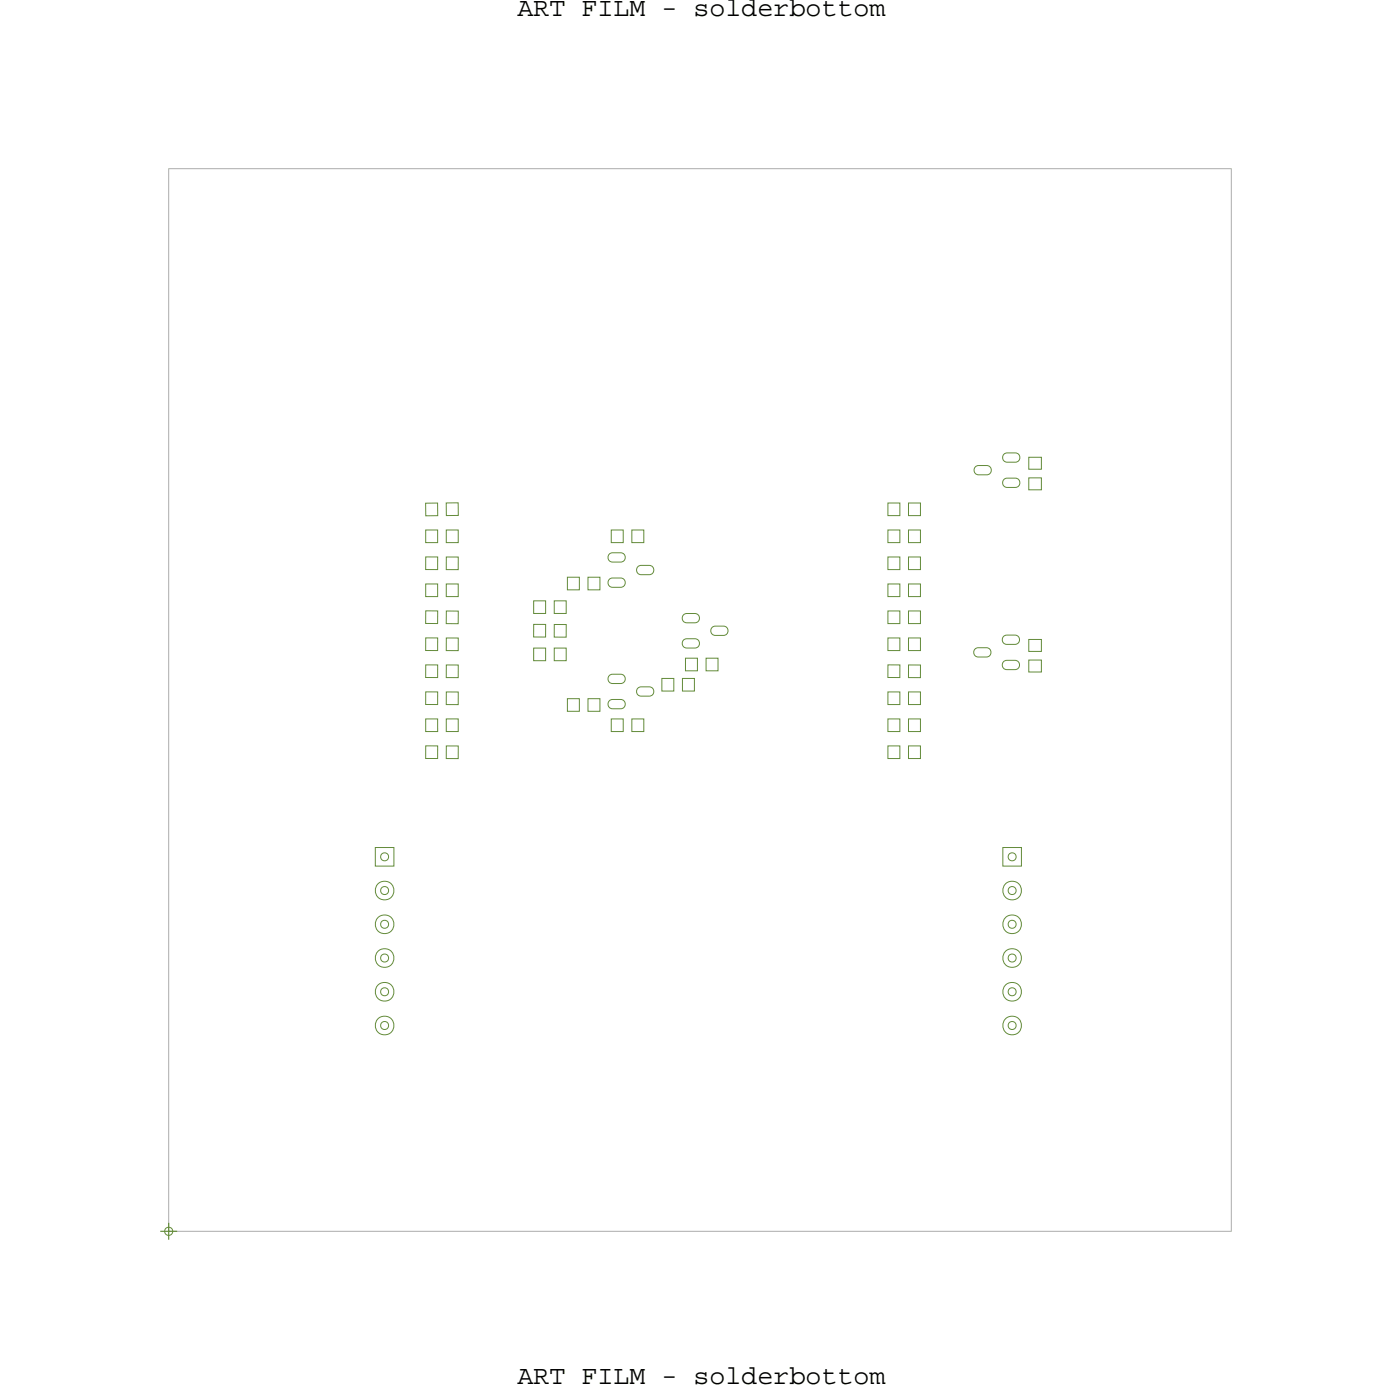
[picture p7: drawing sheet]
<svg xmlns="http://www.w3.org/2000/svg" width="105mm" height="105mm" viewBox="0 0 105 105" stroke-linecap="round" stroke-linejoin="round" font-family="sans-serif">
<!-- layer: Board Outline -->
<path d="M12.7 12.7h80v80h-80z" fill="none" stroke="#acacac" stroke-width=".08"/>
<!-- layer: Nets -->
<g fill="none" stroke="#638b3a" stroke-width=".08">
<path d="M32 37.9h.9l.1 .9h-.9zM32 39.9h.9v1h-.9zM33.6 37.9h.9v.9h-.9zM33.6 39.9h.9v1h-.9zM46 39.9h.9v1h-.9zM47.6 39.9h.9v1h-.9zM66.8 37.9h.9v.9h-.9zM66.8 39.9h.9v1h-.9zM68.4 37.9h.9v.9h-.9zM68.4 39.9h.9v1h-.9zM73.4 35.2l.3-.2h.6l.2 .2 .1 .2-.1 .2-.2 .1h-.6l-.3-.1-.1-.2zM75.6 34.2l.2-.1h.6l.3 .1 .1 .2-.1 .3-.3 .1h-.6l-.2-.1-.1-.3z"/>
<path d="M75.6 36.1l.2-.1h.6l.3 .1 .1 .2-.1 .3-.3 .1h-.6l-.2-.1-.1-.3zM77.5 34.4h.9v.9h-.9zM77.5 36h.9v.9h-.9zM32 54.1h.9v1h-.9zM32 44h.9v.9h-.9zM32.1 41.9h.9l-.1 1h-.9zM32.1 48h.9l-.1 1h-.9zM32.1 52.1h.9l-.1 .9h-.9zM32.1 56.2h.9l-.1 .9h-.9zM32.1 50.1h.9l-.1 .9h-.9zM32.1 46h.9l-.1 .9h-.9zM33.6 54.1h.9v1h-.9z"/>
<path d="M33.6 44h.9v.9h-.9zM33.6 41.9h.9v1h-.9zM33.6 50.1h.9v.9h-.9zM33.6 48h.9v1h-.9zM33.6 56.2h.9v.9h-.9zM33.6 52.1h.9v.9h-.9zM33.6 46h.9v1l-.9-.1zM40.2 45.2h.9v1h-.9zM40.2 48.8h.9v.9h-.9zM40.2 47h.9v1h-.9zM41.7 45.2h.9v1h-.9zM41.7 48.8h.9v.9h-.9z"/>
<path d="M41.7 47h.9v1h-.9zM42.7 43.5h.9v.9h-.9zM42.7 52.6h.9v1h-.9zM44.3 43.5h.9v.9h-.9zM44.3 52.6h.9v1h-.9zM45.9 43.6l.2-.1h.6l.3 .1 .1 .3-.1 .2-.3 .1h-.6l-.2-.1-.1-.2zM45.9 52.8l.2-.1h.6l.3 .1 .1 .2-.1 .3-.3 .1h-.6l-.2-.1-.1-.3zM45.9 41.7l.2-.1h.6l.3 .1 .1 .3-.1 .2-.3 .1h-.6l-.2-.1-.1-.2zM45.9 50.9l.2-.1h.6l.3 .1 .1 .2-.1 .3-.3 .1h-.6l-.2-.1-.1-.3zM46 54.1h.9v1h-.9zM47.6 54.1h.9v1h-.9zM48 42.7l.3-.1h.6l.2 .1 .1 .2-.1 .3-.2 .1h-.6l-.3-.1-.1-.3z"/>
<path d="M48 51.8l.3-.1h.6l.2 .1 .1 .3-.1 .2-.2 .1h-.6l-.3-.1-.1-.2zM49.8 51.1h.9v.9h-.9zM51.4 51.1h.9v.9h-.9zM51.4 48.2l.3-.1h.6l.3 .1 .1 .2-.1 .3-.3 .1h-.6l-.3-.1v-.3zM51.4 46.3l.3-.1h.6l.3 .1 .1 .2-.1 .3-.3 .1h-.6l-.3-.1v-.3zM51.6 49.6h.9v.9h-.9zM53.2 49.6h.9v.9h-.9zM53.6 47.2l.3-.1h.6l.2 .1 .1 .3-.1 .2-.2 .1h-.6l-.3-.1-.1-.2zM66.8 56.2h.9v.9h-.9zM66.8 52.1h.9v.9h-.9zM66.8 46h.9v.9h-.9zM66.8 48h.9v1h-.9z"/>
<path d="M66.8 41.9h.9v1h-.9zM66.8 44h.9v.9h-.9zM66.8 54.1h.9v1h-.9zM66.8 50.1h.9v.9h-.9zM68.4 46h.9v.9h-.9zM68.4 41.9h.9v1h-.9zM68.4 56.2h.9v.9h-.9zM68.4 44h.9v.9h-.9zM68.4 48h.9v1h-.9zM68.4 52.1h.9v.9h-.9zM68.4 54.1h.9v1h-.9zM68.4 50.1h.9v.9h-.9z"/>
<path d="M73.4 48.9l.3-.1h.6l.2 .1 .1 .2-.1 .3-.2 .1h-.6l-.3-.1-.1-.3zM75.5 47.9l.3-.1h.6l.3 .1 .1 .3-.1 .2-.3 .1h-.6l-.3-.1v-.2zM75.5 49.8l.3-.1h.6l.3 .1 .1 .3-.1 .2-.3 .1h-.6l-.3-.1v-.2zM77.5 48.1h.9v.9h-.9zM77.5 49.7h.9v.9h-.9zM28.3 63.8h1.4v1.4h-1.4zM28.7 77l.3-.1 .2 .1 .1 .2-.1 .2-.2 .1-.3-.1v-.2zM28.7 71.9l.3-.1 .2 .1 .1 .2-.1 .2-.2 .1-.3-.1v-.2zM28.7 69.4l.3-.1 .2 .1 .1 .2-.1 .2-.2 .1-.3-.1v-.2zM28.7 66.8l.3-.1 .2 .1 .1 .2-.1 .3h-.2h-.3v-.3zM28.7 64.3l.3-.1 .2 .1 .1 .2-.1 .2-.2 .1-.3-.1v-.2zM28.7 74.5l.3-.1 .2 .1 .1 .2-.1 .2-.2 .1-.3-.1v-.2z"/>
<path d="M75.5 63.8h1.4v1.4h-1.4zM76 77l.2-.1 .2 .1 .1 .2-.1 .2-.2 .1-.2-.1-.1-.2zM76 71.9l.2-.1 .2 .1 .1 .2-.1 .2-.2 .1-.2-.1-.1-.2zM76 69.4l.2-.1 .2 .1 .1 .2-.1 .2-.2 .1-.2-.1-.1-.2zM76 66.8l.2-.1 .2 .1 .1 .2-.1 .3h-.2h-.2l-.1-.3zM76 64.3l.2-.1 .2 .1 .1 .2-.1 .2-.2 .1-.2-.1-.1-.2zM76 74.5l.2-.1 .2 .1 .1 .2-.1 .2-.2 .1-.2-.1-.1-.2z"/>
<circle cx="29" cy="77.2" r=".71"/>
<circle cx="29" cy="74.7" r=".71"/>
<circle cx="29" cy="72.1" r=".71"/>
<circle cx="29" cy="67.1" r=".71"/>
<circle cx="29" cy="69.6" r=".71"/>
<circle cx="76.2" cy="69.6" r=".71"/>
<circle cx="76.2" cy="74.7" r=".71"/>
<circle cx="76.2" cy="72.1" r=".71"/>
<circle cx="76.2" cy="67.1" r=".71"/>
<circle cx="76.2" cy="77.2" r=".71"/>
</g>
<!-- layer: Drawing Origin -->
<path d="M12.5 92.5l.2-.1 .2 .1 .1 .2-.1 .2-.2 .1-.2-.1-.1-.2z" fill="none" stroke="#638b3a" stroke-width=".08"/>
<path d="M12.1 92.7h1.2M12.7 92.1v1.2" fill="none" stroke="#638b3a" stroke-width=".09"/>
<g font-size="2">
<text x="39" y="1.2">ART FILM - solderbottom</text>
<text x="39" y="104.2">ART FILM - solderbottom</text>
</g>
</svg>
